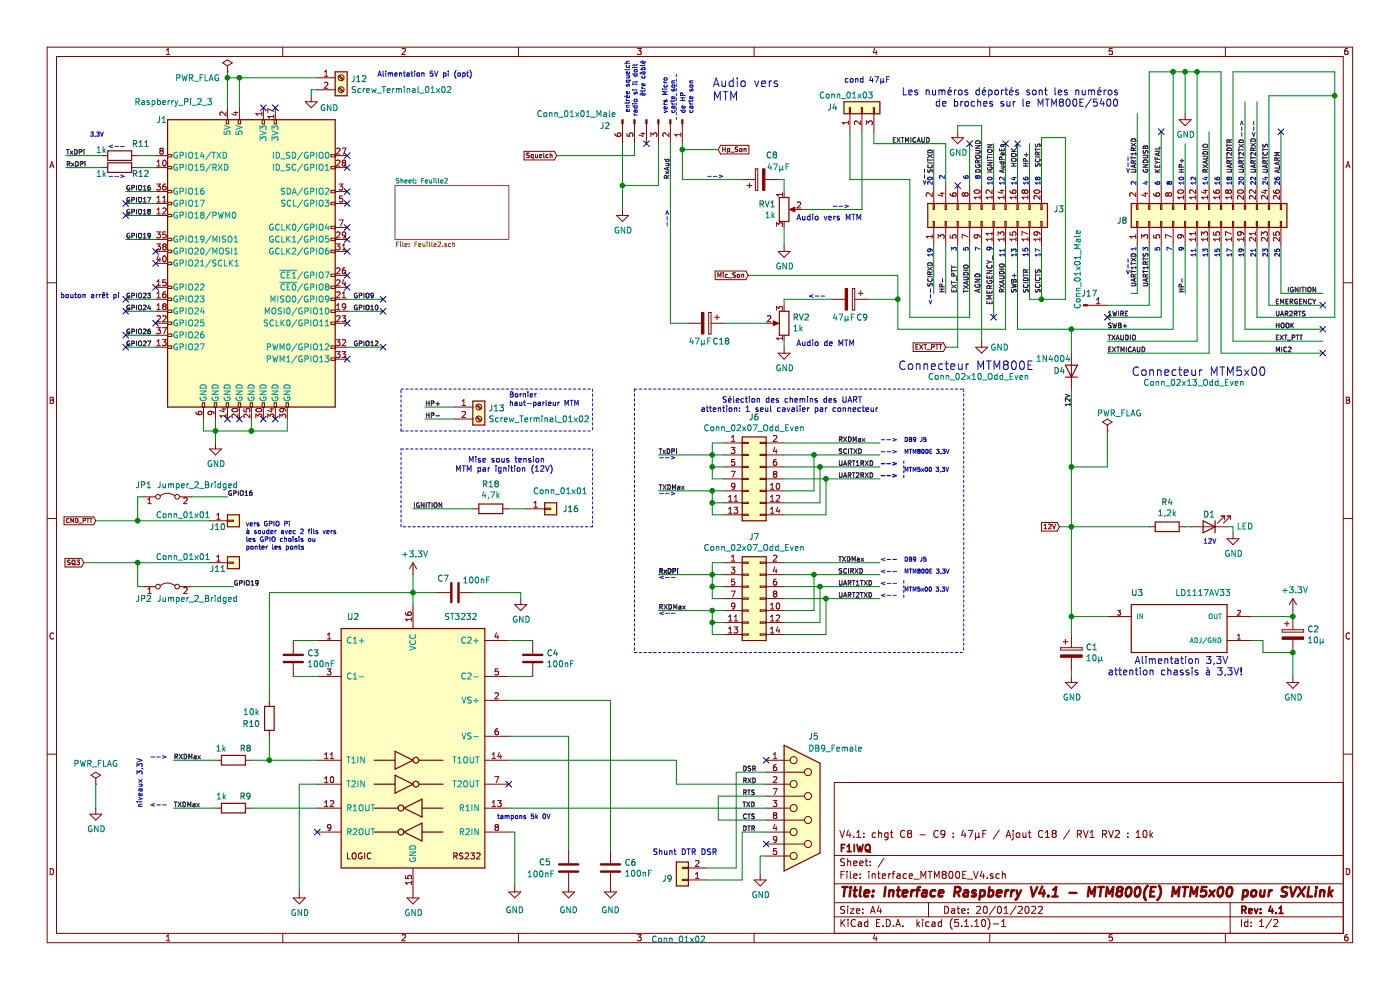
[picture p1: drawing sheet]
EESchema Schematic File Version 4
EELAYER 30 0
EELAYER END
$Descr A4 11693 8268
encoding utf-8
Sheet 1 2
Title "Interface Raspberry V4.1 - MTM800(E) MTM5x00 pour SVXLink"
Date "20/01/2022"
Rev "4.1"
Comp "F1IWQ"
Comment1 "V4.1: chgt C8 - C9 : 47µF / Ajout C18 / RV1 RV2 : 10k"
Comment2 ""
Comment3 ""
Comment4 ""
$EndDescr
$Comp
L power:GND #PWR0102
U 1 1
P 800 6750
F 0 "#PWR0102" H 800 6500 50  0001 C CNN
F 1 "GND" H 805 6577 50  0000 C CNN
F 2 "" H 800 6750 50  0001 C CNN
F 3 "" H 800 6750 50  0001 C CNN
	1    800  6750
	1    0    0    -1  
$EndComp
$Comp
L power:PWR_FLAG #FLG0101
U 1 1
P 800 6550
F 0 "#FLG0101" H 800 6625 50  0001 C CNN
F 1 "PWR_FLAG" H 800 6723 50  0000 C CNN
F 2 "" H 800 6550 50  0001 C CNN
F 3 "~" H 800 6550 50  0001 C CNN
	1    800  6550
	1    0    0    -1  
$EndComp
Wire Wire Line
	800  6550 800  6750
NoConn ~ 2900 3000
NoConn ~ 2900 2700
NoConn ~ 2900 2400
NoConn ~ 2900 2300
NoConn ~ 1300 2200
NoConn ~ 1300 2100
NoConn ~ 2900 1300
NoConn ~ 2900 1400
NoConn ~ 2900 1900
NoConn ~ 2900 2000
NoConn ~ 2900 2100
NoConn ~ 2200 900 
NoConn ~ 1300 2700
NoConn ~ 1300 2400
Wire Wire Line
	1300 2800 1050 2800
Wire Wire Line
	1300 2900 1050 2900
$Comp
L Connector_Generic:Conn_02x10_Odd_Even J3
U 1 1
P 8200 1850
F 0 "J3" V 8300 1250 50  0000 R CNN
F 1 "Conn_02x10_Odd_Even" V 6900 2300 50  0000 R CNN
F 2 "Connector_PinHeader_2.54mm:PinHeader_2x10_P2.54mm_Vertical" H 8200 1850 50  0001 C CNN
F 3 "~" H 8200 1850 50  0001 C CNN
	1    8200 1850
	0    -1   -1   0   
$EndComp
$Comp
L power:GND #PWR03
U 1 1
P 8200 2850
F 0 "#PWR03" H 8200 2600 50  0001 C CNN
F 1 "GND" H 8350 2800 50  0000 C CNN
F 2 "" H 8200 2850 50  0001 C CNN
F 3 "" H 8200 2850 50  0001 C CNN
	1    8200 2850
	1    0    0    -1  
$EndComp
$Comp
L Connector:Conn_01x06_Male J2
U 1 1
P 5500 1000
F 0 "J2" V 5550 600 50  0000 R CNN
F 1 "Conn_01x01_Male" V 5450 650 50  0000 R CNN
F 2 "Connector_PinHeader_2.54mm:PinHeader_1x06_P2.54mm_Vertical" H 5500 1000 50  0001 C CNN
F 3 "~" H 5500 1000 50  0001 C CNN
	1    5500 1000
	0    1    1    0   
$EndComp
Text Label 8500 2450 1    39   ~ 0
SWB+
$Comp
L Device:R R4
U 1 1
P 9750 4400
F 0 "R4" V 9543 4400 50  0000 C CNN
F 1 "1,2k" V 9634 4400 50  0000 C CNN
F 2 "Resistor_THT:R_Axial_DIN0207_L6.3mm_D2.5mm_P7.62mm_Horizontal" V 9680 4400 50  0001 C CNN
F 3 "~" H 9750 4400 50  0001 C CNN
	1    9750 4400
	0    1    1    0   
$EndComp
$Comp
L Device:LED D1
U 1 1
P 10100 4400
F 0 "D1" H 10100 4300 50  0000 C CNN
F 1 "LED" H 9800 4400 50  0000 C CNN
F 2 "LED_THT:LED_D3.0mm" H 10100 4400 50  0001 C CNN
F 3 "~" H 10100 4400 50  0001 C CNN
	1    10100 4400
	-1   0    0    1   
$EndComp
$Comp
L power:GND #PWR04
U 1 1
P 10300 4450
F 0 "#PWR04" H 10300 4200 50  0001 C CNN
F 1 "GND" H 10305 4277 50  0000 C CNN
F 2 "" H 10300 4450 50  0001 C CNN
F 3 "" H 10300 4450 50  0001 C CNN
	1    10300 4450
	1    0    0    -1  
$EndComp
Wire Wire Line
	10250 4400 10300 4400
Wire Wire Line
	10300 4400 10300 4450
Wire Wire Line
	9900 4400 9950 4400
$Comp
L power:PWR_FLAG #FLG0103
U 1 1
P 9250 3600
F 0 "#FLG0103" H 9250 3675 50  0001 C CNN
F 1 "PWR_FLAG" H 9350 3750 50  0000 C CNN
F 2 "" H 9250 3600 50  0001 C CNN
F 3 "~" H 9250 3600 50  0001 C CNN
	1    9250 3600
	1    0    0    -1  
$EndComp
$Comp
L power:GND #PWR05
U 1 1
P 5200 1750
F 0 "#PWR05" H 5200 1500 50  0001 C CNN
F 1 "GND" H 5205 1577 50  0000 C CNN
F 2 "" H 5200 1750 50  0001 C CNN
F 3 "" H 5200 1750 50  0001 C CNN
	1    5200 1750
	1    0    0    -1  
$EndComp
$Comp
L Device:R_POT RV1
U 1 1
P 6550 1750
F 0 "RV1" H 6481 1796 50  0000 R CNN
F 1 "1k" H 6481 1705 50  0000 R CNN
F 2 "Potentiometer_THT:Potentiometer_Bourns_3296W_Vertical" H 6550 1750 50  0001 C CNN
F 3 "~" H 6550 1750 50  0001 C CNN
	1    6550 1750
	1    0    0    -1  
$EndComp
$Comp
L power:GND #PWR06
U 1 1
P 6550 2050
F 0 "#PWR06" H 6550 1800 50  0001 C CNN
F 1 "GND" H 6555 1877 50  0000 C CNN
F 2 "" H 6550 2050 50  0001 C CNN
F 3 "" H 6550 2050 50  0001 C CNN
	1    6550 2050
	1    0    0    -1  
$EndComp
Wire Wire Line
	8400 2750 7500 2750
Text Label 8400 2450 1    39   ~ 0
RXAUDIO
Wire Wire Line
	6550 2550 6550 2500
Wire Wire Line
	6550 2850 6550 2900
$Comp
L power:GND #PWR07
U 1 1
P 6550 2900
F 0 "#PWR07" H 6550 2650 50  0001 C CNN
F 1 "GND" H 6555 2727 50  0000 C CNN
F 2 "" H 6550 2900 50  0001 C CNN
F 3 "" H 6550 2900 50  0001 C CNN
	1    6550 2900
	1    0    0    -1  
$EndComp
Text Label 7450 1200 0    39   ~ 0
EXTMICAUD
Text Label 8100 2450 1    39   ~ 0
TXAUDIO
Text Notes 7500 3100 0    71   ~ 0
Connecteur MTM800E
Text Notes 9350 900  2    59   ~ 0
Les numéros déportés sont les numéros\nde broches sur le MTM800E/5400
Text Label 8000 2450 1    39   ~ 0
EXT_PTT
Wire Wire Line
	5300 1300 5300 1200
Text Notes 5950 850  0    71   ~ 0
Audio vers\nMTM
Text Notes 6650 2900 0    47   ~ 0
Audio de MTM
NoConn ~ 5400 1200
NoConn ~ 8000 1550
Text Notes 8000 2100 1    39   ~ 0
3
Text Notes 8100 2100 1    39   ~ 0
5
Text Notes 8200 2100 1    39   ~ 0
7
Text Notes 8400 2150 1    39   ~ 0
11
Text Notes 8500 2150 1    39   ~ 0
13
Text Notes 7900 1500 1    39   ~ 0
2
$Comp
L Device:R R9
U 1 1
P 1950 6750
F 0 "R9" V 1850 6850 50  0000 C CNN
F 1 "1k" V 1850 6650 50  0000 C CNN
F 2 "Resistor_THT:R_Axial_DIN0204_L3.6mm_D1.6mm_P2.54mm_Vertical" V 1880 6750 50  0001 C CNN
F 3 "~" H 1950 6750 50  0001 C CNN
	1    1950 6750
	0    1    1    0   
$EndComp
$Comp
L Device:R R8
U 1 1
P 1950 6350
F 0 "R8" V 1850 6400 50  0000 L CNN
F 1 "1k" V 1850 6200 50  0000 L CNN
F 2 "Resistor_THT:R_Axial_DIN0207_L6.3mm_D2.5mm_P7.62mm_Horizontal" V 1880 6350 50  0001 C CNN
F 3 "~" H 1950 6350 50  0001 C CNN
	1    1950 6350
	0    1    1    0   
$EndComp
Wire Wire Line
	1800 6350 1450 6350
Wire Wire Line
	1800 6750 1450 6750
Text Label 7800 2400 1    39   ~ 0
SCIRXD
Wire Wire Line
	7900 1200 7900 1550
Wire Wire Line
	6550 1900 6550 2050
Text Label 7800 1450 1    39   ~ 0
SCITXD
Text Notes 7800 1550 1    39   ~ 0
20
Text Notes 7800 2150 1    39   ~ 0
19
Text Label 8700 1400 1    39   ~ 0
SCIRTS
Text Label 8700 2450 1    39   ~ 0
SCICTS
Wire Wire Line
	7600 2650 8100 2650
Text Notes 8700 2150 1    39   ~ 0
17
Text Notes 8700 1550 1    39   ~ 0
18
Text Label 1450 6350 0    39   ~ 0
RXDMax
Text Label 1450 6750 0    39   ~ 0
TXDMax
$Comp
L power:+3.3V #PWR014
U 1 1
P 3450 4800
F 0 "#PWR014" H 3450 4650 50  0001 C CNN
F 1 "+3.3V" H 3465 4973 50  0000 C CNN
F 2 "" H 3450 4800 50  0001 C CNN
F 3 "" H 3450 4800 50  0001 C CNN
	1    3450 4800
	1    0    0    -1  
$EndComp
$Comp
L power:GND #PWR015
U 1 1
P 3450 7450
F 0 "#PWR015" H 3450 7200 50  0001 C CNN
F 1 "GND" H 3455 7277 50  0000 C CNN
F 2 "" H 3450 7450 50  0001 C CNN
F 3 "" H 3450 7450 50  0001 C CNN
	1    3450 7450
	1    0    0    -1  
$EndComp
$Comp
L Device:C C3
U 1 1
P 2450 5500
F 0 "C3" H 2565 5546 50  0000 L CNN
F 1 "100nF" H 2565 5455 50  0000 L CNN
F 2 "Capacitor_SMD:C_0805_2012Metric" H 2488 5350 50  0001 C CNN
F 3 "~" H 2450 5500 50  0001 C CNN
	1    2450 5500
	1    0    0    -1  
$EndComp
Wire Wire Line
	2650 5350 2450 5350
Wire Wire Line
	2450 5650 2650 5650
$Comp
L Device:C C4
U 1 1
P 4450 5500
F 0 "C4" H 4565 5546 50  0000 L CNN
F 1 "100nF" H 4565 5455 50  0000 L CNN
F 2 "Capacitor_SMD:C_0805_2012Metric" H 4488 5350 50  0001 C CNN
F 3 "~" H 4450 5500 50  0001 C CNN
	1    4450 5500
	1    0    0    -1  
$EndComp
Wire Wire Line
	4250 5350 4450 5350
Wire Wire Line
	4450 5650 4250 5650
$Comp
L Device:C C6
U 1 1
P 5100 7250
F 0 "C6" H 5215 7296 50  0000 L CNN
F 1 "100nF" H 5215 7205 50  0000 L CNN
F 2 "Capacitor_SMD:C_0805_2012Metric" H 5138 7100 50  0001 C CNN
F 3 "~" H 5100 7250 50  0001 C CNN
	1    5100 7250
	1    0    0    -1  
$EndComp
$Comp
L power:GND #PWR017
U 1 1
P 5100 7400
F 0 "#PWR017" H 5100 7150 50  0001 C CNN
F 1 "GND" H 5100 7200 50  0000 C CNN
F 2 "" H 5100 7400 50  0001 C CNN
F 3 "" H 5100 7400 50  0001 C CNN
	1    5100 7400
	1    0    0    -1  
$EndComp
$Comp
L Device:C C5
U 1 1
P 4750 7250
F 0 "C5" H 4500 7300 50  0000 L CNN
F 1 "100nF" H 4400 7200 50  0000 L CNN
F 2 "Capacitor_SMD:C_0805_2012Metric" H 4788 7100 50  0001 C CNN
F 3 "~" H 4750 7250 50  0001 C CNN
	1    4750 7250
	1    0    0    -1  
$EndComp
Wire Wire Line
	5100 7100 5100 5850
Wire Wire Line
	4750 7100 4750 6150
$Comp
L power:GND #PWR016
U 1 1
P 4750 7400
F 0 "#PWR016" H 4750 7150 50  0001 C CNN
F 1 "GND" H 4750 7200 50  0000 C CNN
F 2 "" H 4750 7400 50  0001 C CNN
F 3 "" H 4750 7400 50  0001 C CNN
	1    4750 7400
	1    0    0    -1  
$EndComp
$Comp
L power:GND #PWR018
U 1 1
P 6350 7300
F 0 "#PWR018" H 6350 7050 50  0001 C CNN
F 1 "GND" H 6355 7127 50  0000 C CNN
F 2 "" H 6350 7300 50  0001 C CNN
F 3 "" H 6350 7300 50  0001 C CNN
	1    6350 7300
	1    0    0    -1  
$EndComp
Text Label 6200 6850 0    39   ~ 0
CTS
Text Label 6200 6650 0    39   ~ 0
RTS
Text Notes 1200 6750 1    43   ~ 0
niveaux 3,3V
Text Label 6200 6550 0    39   ~ 0
RXD
Text Label 6200 6750 0    39   ~ 0
TXD
NoConn ~ 6400 6350
$Comp
L interface_MTM800E_V2-rescue:LD1117AV33-Regulator_Linear-interface_MTM800E-rescue U3
U 1 1
P 9850 5250
F 0 "U3" H 9500 5550 50  0000 C CNN
F 1 "LD1117AV33" H 10050 5550 50  0000 C CNN
F 2 "Package_TO_SOT_THT:TO255P1020X450X1968-3" H 9850 5250 50  0001 L BNN
F 3 "19.68mm" H 9850 5250 50  0001 L BNN
F 4 "26" H 9850 5250 50  0001 L BNN "Champ4"
F 5 "IPC-7351B" H 9850 5250 50  0001 L BNN "Champ5"
F 6 "ST Microelectronics" H 9850 5250 50  0001 L BNN "Champ6"
	1    9850 5250
	1    0    0    -1  
$EndComp
Wire Wire Line
	10450 5350 10550 5350
$Comp
L power:GND #PWR012
U 1 1
P 10800 5650
F 0 "#PWR012" H 10800 5400 50  0001 C CNN
F 1 "GND" H 10805 5477 50  0000 C CNN
F 2 "" H 10800 5650 50  0001 C CNN
F 3 "" H 10800 5650 50  0001 C CNN
	1    10800 5650
	1    0    0    -1  
$EndComp
$Comp
L power:+3.3V #PWR011
U 1 1
P 10800 5100
F 0 "#PWR011" H 10800 4950 50  0001 C CNN
F 1 "+3.3V" H 10815 5273 50  0000 C CNN
F 2 "" H 10800 5100 50  0001 C CNN
F 3 "" H 10800 5100 50  0001 C CNN
	1    10800 5100
	1    0    0    -1  
$EndComp
$Comp
L Device:CP C1
U 1 1
P 8950 5450
F 0 "C1" H 9068 5496 50  0000 L CNN
F 1 "10µ" H 9068 5405 50  0000 L CNN
F 2 "Capacitor_THT:CP_Radial_D5.0mm_P2.50mm" H 8988 5300 50  0001 C CNN
F 3 "~" H 8950 5450 50  0001 C CNN
	1    8950 5450
	1    0    0    -1  
$EndComp
$Comp
L Device:CP C2
U 1 1
P 10800 5300
F 0 "C2" H 10918 5346 50  0000 L CNN
F 1 "10µ" H 10918 5255 50  0000 L CNN
F 2 "Capacitor_THT:CP_Radial_D5.0mm_P2.50mm" H 10838 5150 50  0001 C CNN
F 3 "~" H 10800 5300 50  0001 C CNN
	1    10800 5300
	1    0    0    -1  
$EndComp
Wire Wire Line
	10800 5100 10800 5150
Connection ~ 10800 5150
Wire Wire Line
	10550 5450 10550 5350
Wire Wire Line
	10550 5450 10800 5450
Connection ~ 10800 5450
$Comp
L power:GND #PWR010
U 1 1
P 8950 5650
F 0 "#PWR010" H 8950 5400 50  0001 C CNN
F 1 "GND" H 8955 5477 50  0000 C CNN
F 2 "" H 8950 5650 50  0001 C CNN
F 3 "" H 8950 5650 50  0001 C CNN
	1    8950 5650
	1    0    0    -1  
$EndComp
Wire Wire Line
	8950 5650 8950 5600
NoConn ~ 2300 900 
Wire Wire Line
	10450 5150 10800 5150
Text Notes 9250 5650 0    59   ~ 0
     Alimentation 3,3V\nattention chassis à 3,3V!
Wire Wire Line
	8100 2050 8100 2650
Text Notes 8100 1500 1    39   ~ 0
6
Text Notes 9450 3150 0    71   ~ 0
Connecteur MTM5x00
Text Label 9500 2400 1    39   ~ 0
UART1TXD
Text Label 9600 2400 1    39   ~ 0
UART1RTS
Text Notes 9500 2100 1    39   ~ 0
1
Text Notes 9600 2100 1    39   ~ 0
3
Text Notes 9500 1550 1    39   ~ 0
2
Text Notes 9600 1550 1    39   ~ 0
4
Wire Wire Line
	9500 2050 9500 2450
Wire Wire Line
	9250 2550 9600 2550
Wire Wire Line
	9600 2050 9600 2550
Wire Wire Line
	9700 2050 9700 2650
Text Label 9250 2650 0    39   ~ 0
1WIRE
Wire Wire Line
	9250 2650 9700 2650
Text Notes 9700 2100 1    39   ~ 0
5
Text Notes 9700 1550 1    39   ~ 0
6
Text Label 9250 2750 0    39   ~ 0
SWB+
Text Notes 9800 2100 1    39   ~ 0
7
$Comp
L power:GND #PWR0106
U 1 1
P 9900 950
F 0 "#PWR0106" H 9900 700 50  0001 C CNN
F 1 "GND" H 9905 777 50  0000 C CNN
F 2 "" H 9900 950 50  0001 C CNN
F 3 "" H 9900 950 50  0001 C CNN
	1    9900 950 
	1    0    0    -1  
$EndComp
Text Notes 9800 1550 1    39   ~ 0
8
Wire Wire Line
	10000 2050 10000 2850
Wire Wire Line
	10000 2850 9250 2850
Text Label 9250 2850 0    39   ~ 0
TXAUDIO
Text Notes 10000 2150 1    39   ~ 0
11
Text Notes 10000 1550 1    39   ~ 0
12
Wire Wire Line
	10100 2050 10100 2950
Wire Wire Line
	10100 2950 9250 2950
Text Label 9250 2950 0    39   ~ 0
EXTMICAUD
NoConn ~ 9250 2650
Text Notes 10100 2150 1    39   ~ 0
13
Text Label 10100 1450 1    39   ~ 0
RXAUDIO
Text Notes 10100 1550 1    39   ~ 0
14
Wire Wire Line
	10200 2050 10200 2950
Text Label 10650 2950 0    39   ~ 0
MIC2
NoConn ~ 11050 2950
Text Notes 10200 2150 1    39   ~ 0
15
Text Notes 10200 1550 1    39   ~ 0
16
Text Label 10650 2850 0    39   ~ 0
EXT_PTT
Text Notes 10300 2150 1    39   ~ 0
17
Text Notes 10300 1550 1    39   ~ 0
18
Text Label 10300 1450 1    39   ~ 0
UART2DTR
Wire Wire Line
	10400 2050 10400 2750
Text Label 10650 2750 0    39   ~ 0
HOOK
NoConn ~ 11050 2750
Text Notes 10400 2150 1    39   ~ 0
19
Text Label 10400 1450 1    39   ~ 0
UART2TXD
Text Notes 10400 1550 1    39   ~ 0
20
Wire Wire Line
	10500 2050 10500 2650
Text Label 10650 2650 0    39   ~ 0
UAR2RTS
Text Notes 10500 2150 1    39   ~ 0
21
Text Notes 10500 1550 1    39   ~ 0
22
Text Label 10500 1450 1    39   ~ 0
UART2RXD
Wire Wire Line
	10600 2050 10600 2550
Text Label 10650 2550 0    39   ~ 0
EMERGENCY
NoConn ~ 11050 2550
Text Notes 10600 2150 1    39   ~ 0
23
Text Label 10600 1450 1    39   ~ 0
UARTCTS
Text Notes 10600 1550 1    39   ~ 0
24
Wire Wire Line
	10700 2050 10700 2450
Text Label 10750 2450 0    39   ~ 0
IGNITION
Text Notes 10700 2150 1    39   ~ 0
25
NoConn ~ 10700 1100
Text Label 10700 1450 1    39   ~ 0
ALARM
Text Notes 10700 1550 1    39   ~ 0
26
Wire Wire Line
	10700 2450 11050 2450
Wire Wire Line
	10600 2550 11050 2550
Wire Wire Line
	10400 2750 11050 2750
Wire Wire Line
	10300 2850 11050 2850
Wire Wire Line
	10200 2950 11050 2950
Text Label 5600 1500 1    39   ~ 0
RxAud
Text Notes 9900 1550 1    39   ~ 0
10
Text Notes 9900 2100 1    39   ~ 0
9
Wire Wire Line
	5200 1550 5500 1550
Connection ~ 5200 1550
Text Label 6200 6950 0    39   ~ 0
DTR
Text Label 6200 6450 0    39   ~ 0
DSR
Text Notes 5450 7150 0    47   ~ 0
Shunt DTR DSR
Wire Wire Line
	1300 1800 1050 1800
Text Label 1050 1800 0    39   ~ 0
GPIO18
Wire Wire Line
	2900 2900 3200 2900
Text Label 2950 2900 0    39   ~ 0
GPIO12
Wire Wire Line
	1050 2500 1300 2500
Text Label 1050 2500 0    39   ~ 0
GPIO23
Wire Wire Line
	2900 2500 3200 2500
Text Label 2950 2500 0    39   ~ 0
GPIO9
Wire Wire Line
	1300 1700 1050 1700
Wire Wire Line
	1300 2600 1050 2600
Wire Wire Line
	2900 2600 3200 2600
Text Label 1050 1700 0    39   ~ 0
GPIO17
Text Label 1050 2600 0    39   ~ 0
GPIO24
Text Label 2950 2600 0    39   ~ 0
GPIO10
NoConn ~ 3200 2900
NoConn ~ 3200 2600
NoConn ~ 3200 2500
NoConn ~ 1050 2600
NoConn ~ 1050 2500
NoConn ~ 1050 1800
NoConn ~ 1050 1700
$Comp
L Connector_Generic:Conn_01x01 J10
U 1 1
P 1950 4350
F 0 "J10" H 1750 4300 50  0000 L CNN
F 1 "Conn_01x01" H 1300 4400 50  0000 L CNN
F 2 "TestPoint:TestPoint_Loop_D2.50mm_Drill1.0mm" H 1950 4350 50  0001 C CNN
F 3 "~" H 1950 4350 50  0001 C CNN
	1    1950 4350
	1    0    0    -1  
$EndComp
$Comp
L Connector_Generic:Conn_01x01 J11
U 1 1
P 1950 4700
F 0 "J11" H 1750 4650 50  0000 L CNN
F 1 "Conn_01x01" H 1300 4750 50  0000 L CNN
F 2 "TestPoint:TestPoint_Loop_D2.50mm_Drill1.0mm" H 1950 4700 50  0001 C CNN
F 3 "~" H 1950 4700 50  0001 C CNN
	1    1950 4700
	1    0    0    -1  
$EndComp
NoConn ~ 1050 2800
NoConn ~ 1050 2900
Text Label 1050 2800 0    39   ~ 0
GPIO26
Text Label 1050 2900 0    39   ~ 0
GPIO27
Text Notes 2050 4600 0    39   ~ 0
vers GPIO Pi\nà souder avec 2 fils vers\nles GPIO choisis ou\nponter les ponts 
$Comp
L Device:C C7
U 1 1
P 3800 4950
F 0 "C7" V 3915 4996 50  0000 L CNN
F 1 "100nF" V 3900 4650 50  0000 L CNN
F 2 "Capacitor_SMD:C_0805_2012Metric" H 3838 4800 50  0001 C CNN
F 3 "~" H 3800 4950 50  0001 C CNN
	1    3800 4950
	0    -1   -1   0   
$EndComp
$Comp
L power:GND #PWR013
U 1 1
P 4350 5000
F 0 "#PWR013" H 4350 4750 50  0001 C CNN
F 1 "GND" H 4355 4827 50  0000 C CNN
F 2 "" H 4350 5000 50  0001 C CNN
F 3 "" H 4350 5000 50  0001 C CNN
	1    4350 5000
	1    0    0    -1  
$EndComp
Wire Wire Line
	3650 4950 3450 4950
Wire Wire Line
	3450 4800 3450 4950
Connection ~ 3450 4950
Wire Wire Line
	3450 4950 3450 5050
Wire Wire Line
	3950 4950 4350 4950
Wire Wire Line
	4350 4950 4350 5000
$Comp
L power:GND #PWR0101
U 1 1
P 1800 3700
F 0 "#PWR0101" H 1800 3450 50  0001 C CNN
F 1 "GND" H 1805 3527 50  0000 C CNN
F 2 "" H 1800 3700 50  0001 C CNN
F 3 "" H 1800 3700 50  0001 C CNN
	1    1800 3700
	1    0    0    -1  
$EndComp
$Comp
L Connector:Raspberry_Pi_2_3 J1
U 1 1
P 2100 2200
F 0 "J1" H 1350 3400 50  0000 C CNN
F 1 "Raspberry_Pi_2_3" H 1450 3550 50  0000 C CNN
F 2 "Raspberry-Pi-3-library-for-kicad-master:raspberrypi2" H 2100 2200 50  0001 C CNN
F 3 "https://www.raspberrypi.org/documentation/hardware/raspberrypi/schematics/rpi_SCH_3bplus_1p0_reduced.pdf" H 2100 2200 50  0001 C CNN
	1    2100 2200
	1    0    0    -1  
$EndComp
Wire Wire Line
	1800 3500 1800 3600
Wire Wire Line
	1800 3600 2100 3600
Wire Wire Line
	2400 3600 2400 3500
Connection ~ 1800 3600
Wire Wire Line
	1800 3600 1800 3700
Wire Wire Line
	2100 3500 2100 3600
Connection ~ 2100 3600
Wire Wire Line
	2100 3600 2400 3600
NoConn ~ 1900 3500
NoConn ~ 2000 3500
NoConn ~ 2200 3500
NoConn ~ 2300 3500
$Comp
L Jumper:Jumper_2_Bridged JP1
U 1 1
P 1400 4150
F 0 "JP1" H 1200 4250 50  0000 C CNN
F 1 "Jumper_2_Bridged" H 1650 4250 50  0000 C CNN
F 2 "Jumper:SolderJumper-2_P1.3mm_Open_TrianglePad1.0x1.5mm" H 1400 4150 50  0001 C CNN
F 3 "~" H 1400 4150 50  0001 C CNN
	1    1400 4150
	1    0    0    -1  
$EndComp
Wire Wire Line
	700  4700 1150 4700
Wire Wire Line
	1300 1600 1050 1600
Wire Wire Line
	1300 2000 1050 2000
Text Label 1050 1600 0    39   ~ 0
GPIO16
Text Label 1050 2000 0    39   ~ 0
GPIO19
Wire Wire Line
	1600 4150 1900 4150
Text Label 1900 4150 0    39   ~ 0
GPIO16
$Comp
L Jumper:Jumper_2_Bridged JP2
U 1 1
P 1400 4900
F 0 "JP2" H 1200 4800 50  0000 C CNN
F 1 "Jumper_2_Bridged" H 1650 4800 50  0000 C CNN
F 2 "Jumper:SolderJumper-2_P1.3mm_Open_TrianglePad1.0x1.5mm" H 1400 4900 50  0001 C CNN
F 3 "~" H 1400 4900 50  0001 C CNN
	1    1400 4900
	1    0    0    -1  
$EndComp
Wire Wire Line
	1200 4900 1150 4900
Wire Wire Line
	1150 4900 1150 4700
Connection ~ 1150 4700
Wire Wire Line
	1200 4150 1150 4150
Wire Wire Line
	1150 4150 1150 4350
Wire Wire Line
	1600 4900 1950 4900
Text Label 1950 4900 0    39   ~ 0
GPIO19
Wire Wire Line
	1150 4350 1750 4350
Wire Wire Line
	1150 4700 1750 4700
$Comp
L Connector:Screw_Terminal_01x02 J12
U 1 1
P 2850 650
F 0 "J12" H 2930 642 50  0000 L CNN
F 1 "Screw_Terminal_01x02" H 2930 551 50  0000 L CNN
F 2 "TerminalBlock:TerminalBlock_bornier-2_P5.08mm" H 2850 650 50  0001 C CNN
F 3 "~" H 2850 650 50  0001 C CNN
	1    2850 650 
	1    0    0    -1  
$EndComp
Wire Wire Line
	2650 650  2000 650 
Wire Wire Line
	2000 650  2000 900 
Wire Wire Line
	1900 900  1900 650 
Wire Wire Line
	1900 650  2000 650 
Connection ~ 2000 650 
$Comp
L power:GND #PWR0107
U 1 1
P 2600 800
F 0 "#PWR0107" H 2600 550 50  0001 C CNN
F 1 "GND" H 2750 700 50  0000 C CNN
F 2 "" H 2600 800 50  0001 C CNN
F 3 "" H 2600 800 50  0001 C CNN
	1    2600 800 
	1    0    0    -1  
$EndComp
Wire Wire Line
	2600 800  2600 750 
Wire Wire Line
	2600 750  2650 750 
$Comp
L power:PWR_FLAG #FLG0102
U 1 1
P 1900 600
F 0 "#FLG0102" H 1900 675 50  0001 C CNN
F 1 "PWR_FLAG" H 1650 550 50  0000 C CNN
F 2 "" H 1900 600 50  0001 C CNN
F 3 "~" H 1900 600 50  0001 C CNN
	1    1900 600 
	1    0    0    -1  
$EndComp
Wire Wire Line
	1900 650  1900 600 
Connection ~ 1900 650 
Text Notes 3150 650  0    43   ~ 0
Alimentation 5V pi (opt)
Text Notes 5650 950  1    39   ~ 0
vers Micro\ncarte son
Text Notes 5800 950  1    39   ~ 0
de HP\ncarte son
Wire Notes Line
	5650 1000 5650 600 
$Comp
L Device:CP C8
U 1 1
P 6350 1500
F 0 "C8" V 6550 1350 50  0000 L CNN
F 1 "47µF" V 6450 1250 50  0000 L CNN
F 2 "Capacitor_THT:CP_Radial_D4.0mm_P2.00mm" H 6388 1350 50  0001 C CNN
F 3 "~" H 6350 1500 50  0001 C CNN
	1    6350 1500
	0    -1   -1   0   
$EndComp
$Comp
L Device:CP C9
U 1 1
P 7100 2500
F 0 "C9" V 7250 2550 50  0000 L CNN
F 1 "47µF" V 7250 2350 50  0000 L CNN
F 2 "Capacitor_THT:CP_Radial_D4.0mm_P2.00mm" H 7138 2350 50  0001 C CNN
F 3 "~" H 7100 2500 50  0001 C CNN
	1    7100 2500
	0    1    1    0   
$EndComp
Wire Wire Line
	6950 2500 6550 2500
Text Notes 10050 4550 0    39   ~ 0
12V
$Comp
L Connector_Generic:Conn_02x13_Odd_Even J8
U 1 1
P 10100 1850
F 0 "J8" V 10104 2530 50  0000 L CNN
F 1 "Conn_02x13_Odd_Even" V 8750 1550 50  0000 L CNN
F 2 "Connector_PinHeader_2.54mm:PinHeader_2x13_P2.54mm_Vertical" H 10100 1850 50  0001 C CNN
F 3 "~" H 10100 1850 50  0001 C CNN
	1    10100 1850
	0    -1   -1   0   
$EndComp
Wire Wire Line
	5500 1200 5500 1550
Wire Wire Line
	5200 1200 5200 1550
Text Label 7900 2450 1    39   ~ 0
HP-
Wire Wire Line
	8600 1550 8600 1200
Text Label 8600 1400 1    39   ~ 0
HP+
Text Notes 8600 1550 1    39   ~ 0
16
Wire Wire Line
	9900 2050 9900 2450
Text Label 9900 2450 1    39   ~ 0
HP-
Text Label 9900 1450 1    39   ~ 0
HP+
$Comp
L Connector:Screw_Terminal_01x02 J13
U 1 1
P 4000 3400
F 0 "J13" H 4080 3392 50  0000 L CNN
F 1 "Screw_Terminal_01x02" H 4080 3301 50  0000 L CNN
F 2 "TerminalBlock:TerminalBlock_bornier-2_P5.08mm" H 4000 3400 50  0001 C CNN
F 3 "~" H 4000 3400 50  0001 C CNN
	1    4000 3400
	1    0    0    -1  
$EndComp
Wire Wire Line
	3800 3500 3550 3500
Wire Wire Line
	3800 3400 3550 3400
Text Label 3550 3400 0    39   ~ 0
HP+
Text Label 3550 3500 0    39   ~ 0
HP-
Wire Wire Line
	7600 1500 7600 2650
Text Label 8200 2450 1    43   ~ 0
AGND
Wire Wire Line
	8300 2050 8300 2650
NoConn ~ 8300 2650
Text Notes 8300 2100 1    43   ~ 0
9
Text Label 8300 2550 1    43   ~ 0
EMERGENCY_
Wire Wire Line
	8600 2050 8600 2500
Text Notes 8600 2150 1    43   ~ 0
15
Text Label 8600 2450 1    39   ~ 0
SCIDTR
Wire Wire Line
	8300 1550 8300 1200
Wire Wire Line
	8400 1200 8400 1550
Wire Wire Line
	8500 1550 8500 1200
NoConn ~ 8500 1200
NoConn ~ 8400 1200
Text Notes 8200 1500 1    39   ~ 0
8
Text Notes 8300 1550 1    39   ~ 0
10
Text Notes 8400 1550 1    39   ~ 0
12
Text Notes 8500 1550 1    39   ~ 0
14
Text Label 8200 1450 1    39   ~ 0
DGROUND
Text Label 8300 1450 1    39   ~ 0
IGNITION
Text Label 8400 1450 1    39   ~ 0
AudPaEn
Text Label 8500 1400 1    39   ~ 0
HOOK_
Wire Wire Line
	5600 1200 5600 2700
Wire Wire Line
	7250 2500 7500 2500
$Sheet
S 3300 1550 950  450 
U 5F6D3208
F0 "Feuille2" 39
F1 "Feuille2.sch" 39
$EndSheet
Text GLabel 6000 1250 2    39   Input ~ 0
Hp_Son
Text GLabel 6250 2300 0    39   Input ~ 0
Mic_Son
Text GLabel 8850 4400 0    39   Input ~ 0
12V
NoConn ~ 6400 7050
Wire Wire Line
	9250 5150 8950 5150
Text Notes 4250 3400 0    43   ~ 0
Bornier \nhaut-parleur MTM
Wire Notes Line
	4950 3250 4950 3600
Wire Notes Line
	3350 3600 3350 3250
$Comp
L Connector:DB9_Female J5
U 1 1
P 6700 6750
F 0 "J5" H 6750 7350 50  0000 L CNN
F 1 "DB9_Female" H 6750 7250 50  0000 L CNN
F 2 "Connector_Dsub:DSUB-9_Female_Horizontal_P2.77x2.84mm_EdgePinOffset9.90mm_Housed_MountingHolesOffset11.32mm" H 6700 6750 50  0001 C CNN
F 3 " ~" H 6700 6750 50  0001 C CNN
	1    6700 6750
	1    0    0    -1  
$EndComp
Wire Wire Line
	6400 7150 6350 7150
Wire Wire Line
	6350 7150 6350 7300
Wire Wire Line
	6000 6850 6400 6850
$Comp
L Connector_Generic:Conn_01x02 J9
U 1 1
P 5700 7350
F 0 "J9" H 5780 7342 50  0000 L CNN
F 1 "Conn_01x02" H 5500 7850 50  0000 L CNN
F 2 "Connector_PinHeader_2.54mm:PinHeader_1x02_P2.54mm_Vertical" H 5700 7350 50  0001 C CNN
F 3 "~" H 5700 7350 50  0001 C CNN
	1    5700 7350
	-1   0    0    1   
$EndComp
Wire Wire Line
	4250 6750 6400 6750
Wire Wire Line
	5650 6550 5650 6350
Wire Wire Line
	5650 6550 6400 6550
Wire Wire Line
	4250 6350 5650 6350
Wire Wire Line
	5900 7350 6200 7350
Wire Wire Line
	6200 7350 6200 6950
Wire Wire Line
	6200 6950 6400 6950
Wire Wire Line
	6150 6450 6150 7250
Wire Wire Line
	6150 7250 5900 7250
Wire Wire Line
	6150 6450 6400 6450
NoConn ~ 2900 1700
NoConn ~ 2900 1600
Wire Wire Line
	1300 1400 1150 1400
Text Label 550  1300 0    39   ~ 0
TxDPi
Text Label 550  1400 0    39   ~ 0
RxDPi
Wire Wire Line
	10300 600  11150 600 
Wire Wire Line
	10500 2650 11150 2650
$Comp
L Connector_Generic:Conn_01x03 J4
U 1 1
P 7200 900
F 0 "J4" V 7200 1100 50  0000 L CNN
F 1 "Conn_01x03" V 7300 800 50  0000 L CNN
F 2 "Connector_PinHeader_2.54mm:PinHeader_1x03_P2.54mm_Vertical" H 7200 900 50  0001 C CNN
F 3 "~" H 7200 900 50  0001 C CNN
	1    7200 900 
	0    -1   -1   0   
$EndComp
Wire Wire Line
	7300 1200 7300 1100
Wire Wire Line
	7300 1200 7900 1200
Wire Wire Line
	7100 1100 7100 1500
Wire Wire Line
	7100 1500 7600 1500
NoConn ~ 8100 1200
Wire Wire Line
	8100 1550 8100 1200
NoConn ~ 9700 1100
Wire Wire Line
	6000 6650 6000 6850
Wire Wire Line
	6000 6650 6400 6650
Wire Wire Line
	11150 600  11150 800 
Wire Wire Line
	10600 800  11150 800 
Connection ~ 11150 800 
Wire Wire Line
	11150 800  11150 2650
Wire Wire Line
	8900 1150 8700 1150
Wire Wire Line
	8700 1150 8700 1550
NoConn ~ 4250 6550
Text Notes 7750 1400 3    39   ~ 0
<--
Text Notes 7800 2400 3    39   ~ 0
<--
Text Notes 6750 2500 0    39   ~ 0
<--
Text Notes 1250 6750 0    39   ~ 0
<--
Text Notes 1400 6350 2    39   ~ 0
-->
Text Notes 1050 1500 2    39   ~ 0
-->
Text Notes 900  1250 0    39   ~ 0
<--
Wire Wire Line
	9250 3600 9250 3900
Text Notes 10500 1000 3    39   ~ 0
<--
Text Notes 10400 1000 3    39   ~ 0
-->
Text Notes 9450 2150 3    39   ~ 0
<--
Wire Wire Line
	7800 1250 7800 1550
Text Notes 9450 1300 3    39   ~ 0
<--
$Comp
L Interface_UART:MAX3232 U2
U 1 1
P 3450 6250
F 0 "U2" H 2950 7350 50  0000 C CNN
F 1 "ST3232" H 3850 7350 50  0000 C CNN
F 2 "Package_SO:SOIC-16_3.9x9.9mm_P1.27mm" H 3500 5200 50  0001 L CNN
F 3 "https://datasheets.maximintegrated.com/en/ds/MAX3222-MAX3241.pdf" H 3450 6350 50  0001 C CNN
	1    3450 6250
	1    0    0    -1  
$EndComp
$Comp
L power:GND #PWR0111
U 1 1
P 2500 7450
F 0 "#PWR0111" H 2500 7200 50  0001 C CNN
F 1 "GND" H 2505 7277 50  0000 C CNN
F 2 "" H 2500 7450 50  0001 C CNN
F 3 "" H 2500 7450 50  0001 C CNN
	1    2500 7450
	1    0    0    -1  
$EndComp
Text Label 9500 1450 1    39   ~ 0
UART1RXD
Text Label 9600 1450 1    39   ~ 0
GNDUSB
NoConn ~ 2650 6950
Wire Wire Line
	4250 5850 5100 5850
Wire Wire Line
	4250 6150 4750 6150
$Comp
L power:GND #PWR0112
U 1 1
P 4300 7400
F 0 "#PWR0112" H 4300 7150 50  0001 C CNN
F 1 "GND" H 4300 7200 50  0000 C CNN
F 2 "" H 4300 7400 50  0001 C CNN
F 3 "" H 4300 7400 50  0001 C CNN
	1    4300 7400
	1    0    0    -1  
$EndComp
Wire Wire Line
	4250 6950 4300 6950
Wire Wire Line
	5200 1550 5200 1750
Wire Wire Line
	8600 2500 8700 2500
Wire Wire Line
	8900 1150 8900 2500
Wire Wire Line
	8700 2050 8700 2500
Connection ~ 8700 2500
Wire Wire Line
	8700 2500 8900 2500
Text Label 8950 3400 1    39   ~ 0
12V
Wire Wire Line
	8950 2750 8950 2950
Wire Wire Line
	8950 2750 9800 2750
Wire Wire Line
	8500 2750 8950 2750
Connection ~ 8950 2750
$Comp
L Diode:1N4004 D4
U 1 1
P 8950 3100
F 0 "D4" V 8950 3200 50  0000 C CNN
F 1 "1N4004" V 9050 3250 50  0000 C CNN
F 2 "Diode_THT:D_A-405_P5.08mm_Vertical_AnodeUp" H 8950 2925 50  0001 C CNN
F 3 "http://www.vishay.com/docs/88503/1n4001.pdf" H 8950 3100 50  0001 C CNN
	1    8950 3100
	0    -1   -1   0   
$EndComp
Wire Wire Line
	8200 2050 8200 2850
Wire Wire Line
	8400 2050 8400 2750
Wire Wire Line
	7500 2500 7500 2750
Wire Wire Line
	8500 2050 8500 2750
Text Notes 4150 6850 0    39   ~ 0
tampons 5k 0V
Wire Wire Line
	4300 6950 4300 7400
Wire Wire Line
	2100 6750 2650 6750
Wire Wire Line
	2500 7450 2500 6550
Wire Wire Line
	2500 6550 2650 6550
$Comp
L Device:R R11
U 1 1
P 1000 1300
F 0 "R11" V 900 1400 50  0000 L CNN
F 1 "1k" V 950 1100 50  0000 L CNN
F 2 "Resistor_THT:R_Axial_DIN0204_L3.6mm_D1.6mm_P2.54mm_Vertical" V 930 1300 50  0001 C CNN
F 3 "~" H 1000 1300 50  0001 C CNN
	1    1000 1300
	0    1    1    0   
$EndComp
Wire Wire Line
	1300 1300 1150 1300
Wire Wire Line
	850  1300 550  1300
$Comp
L Device:R R12
U 1 1
P 1000 1400
F 0 "R12" V 1050 1500 50  0000 L CNN
F 1 "1k" V 1050 1200 50  0000 L CNN
F 2 "Resistor_THT:R_Axial_DIN0204_L3.6mm_D1.6mm_P2.54mm_Vertical" V 930 1400 50  0001 C CNN
F 3 "~" H 1000 1400 50  0001 C CNN
	1    1000 1400
	0    1    1    0   
$EndComp
Wire Wire Line
	850  1400 550  1400
Wire Wire Line
	9600 600  9800 600 
Connection ~ 9800 600 
Connection ~ 10000 600 
Wire Wire Line
	10000 600  10200 600 
$Comp
L power:GND #PWR030
U 1 1
P 8000 1100
F 0 "#PWR030" H 8000 850 50  0001 C CNN
F 1 "GND" H 8005 927 50  0000 C CNN
F 2 "" H 8000 1100 50  0001 C CNN
F 3 "" H 8000 1100 50  0001 C CNN
	1    8000 1100
	1    0    0    -1  
$EndComp
Wire Wire Line
	8950 4400 9600 4400
Wire Wire Line
	8850 4400 8950 4400
Wire Wire Line
	2100 6350 2250 6350
Wire Wire Line
	2250 6150 2250 6350
Connection ~ 2250 6350
Wire Wire Line
	2250 6350 2650 6350
Wire Wire Line
	2250 5850 2250 4950
Wire Wire Line
	2250 4950 3450 4950
Wire Wire Line
	7900 2050 7900 2450
Wire Wire Line
	10800 5450 10800 5650
Wire Wire Line
	9800 600  9900 600 
Connection ~ 9900 600 
Wire Wire Line
	9900 600  10000 600 
Wire Wire Line
	9900 600  9900 950 
Wire Wire Line
	10100 1100 10100 1550
Wire Wire Line
	10700 1100 10700 1550
Wire Wire Line
	9900 1200 9900 1550
Wire Wire Line
	10600 800  10600 1550
Wire Wire Line
	9700 1100 9700 1550
Wire Wire Line
	9600 600  9600 1550
Wire Wire Line
	10200 600  10200 1550
Wire Wire Line
	10000 600  10000 1550
Wire Wire Line
	10400 850  10400 1550
Wire Wire Line
	9800 2050 9800 2750
Wire Wire Line
	10300 2050 10300 2850
Wire Wire Line
	10300 600  10300 1550
Wire Wire Line
	9800 600  9800 1550
Wire Wire Line
	6500 1500 6550 1500
Wire Wire Line
	6550 1500 6550 1600
Wire Wire Line
	7500 2500 7500 2300
Wire Wire Line
	6250 2300 7500 2300
Connection ~ 7500 2500
Text Notes 500  2500 0    43   ~ 0
bouton arrêt pi
Text Notes 6050 1500 2    39   ~ 0
-->
Text Notes 5600 1900 1    39   ~ 0
-->
Text Label 9700 1450 1    39   ~ 0
KEYFAIL
Wire Wire Line
	10500 850  10500 1550
Wire Wire Line
	9500 950  9500 1550
Wire Wire Line
	8000 1100 8000 1050
Wire Wire Line
	8000 1050 8200 1050
Wire Wire Line
	8200 1050 8200 1550
Wire Notes Line
	3350 4400 3350 3750
Wire Notes Line
	4950 4400 3350 4400
Wire Notes Line
	4950 3750 4950 4400
Wire Notes Line
	3350 3750 4950 3750
Text Notes 3800 3950 0    47   ~ 0
   Mise sous tension \nMTM par ignition (12V)
Wire Wire Line
	4250 4250 4400 4250
$Comp
L Connector_Generic:Conn_01x01 J16
U 1 1
P 4600 4250
F 0 "J16" H 4700 4250 50  0000 L CNN
F 1 "Conn_01x01" H 4450 4400 50  0000 L CNN
F 2 "Connector_PinHeader_2.54mm:PinHeader_1x01_P2.54mm_Vertical" H 4600 4250 50  0001 C CNN
F 3 "~" H 4600 4250 50  0001 C CNN
	1    4600 4250
	1    0    0    -1  
$EndComp
$Comp
L Device:R R18
U 1 1
P 4100 4250
F 0 "R18" V 3893 4250 50  0000 C CNN
F 1 "4,7k" V 3984 4250 50  0000 C CNN
F 2 "Resistor_THT:R_Axial_DIN0207_L6.3mm_D2.5mm_P7.62mm_Horizontal" V 4030 4250 50  0001 C CNN
F 3 "~" H 4100 4250 50  0001 C CNN
	1    4100 4250
	0    1    1    0   
$EndComp
Text Label 3450 4250 0    39   ~ 0
IGNITION
Wire Wire Line
	3450 4250 3950 4250
Wire Wire Line
	7800 2050 7800 2450
Wire Wire Line
	6050 3800 5950 3800
Wire Wire Line
	6050 4100 5950 4100
Wire Wire Line
	6050 4800 5950 4800
Text Label 5500 3800 0    39   ~ 0
TxDPi
Text Label 5500 4100 0    39   ~ 0
TXDMax
Text Notes 5650 3850 2    39   ~ 0
-->
Text Notes 5650 4150 2    39   ~ 0
-->
Wire Wire Line
	6550 3800 6800 3800
Wire Wire Line
	6550 4100 6800 4100
Wire Wire Line
	6800 4100 6800 3800
Connection ~ 6800 3800
Wire Wire Line
	6800 3800 7350 3800
Text Label 7000 3800 0    39   ~ 0
SCITXD
Text Notes 7500 3800 2    39   ~ 0
-->
Wire Wire Line
	6550 3900 6850 3900
Wire Wire Line
	6550 4200 6850 4200
Wire Wire Line
	6850 4200 6850 3900
Connection ~ 6850 3900
Wire Wire Line
	6850 3900 7350 3900
Text Notes 7500 3900 2    39   ~ 0
-->
Wire Wire Line
	6550 4000 6900 4000
Wire Wire Line
	6900 4300 6900 4000
Connection ~ 6900 4000
Wire Wire Line
	6900 4000 7350 4000
Text Label 7000 4000 0    39   ~ 0
UART2RXD
Text Notes 7500 4000 2    39   ~ 0
-->
Text Label 7000 3900 0    39   ~ 0
UART1RXD
Wire Wire Line
	6550 4300 6900 4300
Wire Wire Line
	6550 4800 6800 4800
Wire Wire Line
	6550 4900 6850 4900
Wire Wire Line
	6550 5000 6900 5000
Wire Wire Line
	6550 5100 6800 5100
Wire Wire Line
	6800 5100 6800 4800
Connection ~ 6800 4800
Wire Wire Line
	6800 4800 7350 4800
Wire Wire Line
	6550 5200 6850 5200
Wire Wire Line
	6850 5200 6850 4900
Connection ~ 6850 4900
Wire Wire Line
	6850 4900 7350 4900
Wire Wire Line
	6550 5300 6900 5300
Wire Wire Line
	6900 5300 6900 5000
Connection ~ 6900 5000
Wire Wire Line
	6900 5000 7350 5000
Text Label 5500 4800 0    39   ~ 0
RxDPi
Text Label 5500 5100 0    39   ~ 0
RXDMax
Text Notes 5500 4850 0    39   ~ 0
<--
Text Notes 5500 5150 0    39   ~ 0
<--
Text Label 7000 4800 0    39   ~ 0
SCIRXD
Text Label 5500 4800 0    39   ~ 0
RxDPi
Text Notes 7350 4800 0    39   ~ 0
<--
Text Label 7000 4900 0    39   ~ 0
UART1TXD
Text Label 7000 5000 0    39   ~ 0
UART2TXD
Text Notes 7350 4900 0    39   ~ 0
<--
Text Notes 7350 5000 0    39   ~ 0
<--
Text Notes 5850 3450 0    47   ~ 0
     Sélection des chemins des UART\nattention: 1 seul cavalier par connecteur
$Comp
L Device:R_POT RV2
U 1 1
P 6550 2700
F 0 "RV2" H 6480 2654 50  0000 R CNN
F 1 "1k" H 6480 2745 50  0000 R CNN
F 2 "Potentiometer_THT:Potentiometer_Bourns_3296W_Vertical" H 6550 2700 50  0001 C CNN
F 3 "~" H 6550 2700 50  0001 C CNN
	1    6550 2700
	-1   0    0    1   
$EndComp
Wire Wire Line
	6400 2700 6050 2700
Text GLabel 4650 1300 0    39   Input ~ 0
Squelch
Text GLabel 700  4700 0    39   Input ~ 0
SQ3
$Comp
L Connector:Conn_01x01_Male J17
U 1 1
P 9050 2550
F 0 "J17" H 9100 2650 50  0000 C CNN
F 1 "Conn_01x01_Male" V 9000 2850 50  0000 C CNN
F 2 "Connector_PinHeader_2.54mm:PinHeader_1x01_P2.54mm_Vertical" H 9050 2550 50  0001 C CNN
F 3 "~" H 9050 2550 50  0001 C CNN
	1    9050 2550
	1    0    0    -1  
$EndComp
Wire Wire Line
	9450 2450 9500 2450
Wire Wire Line
	4650 1300 5300 1300
Text GLabel 7900 2900 0    39   Input ~ 0
EXT_PTT
Wire Wire Line
	8000 2050 8000 2900
Wire Wire Line
	8950 3250 8950 3900
Wire Wire Line
	8950 3900 9250 3900
Wire Notes Line
	3350 3250 4950 3250
Wire Notes Line
	3350 3600 4950 3600
Text GLabel 800  4350 0    35   Input ~ 0
CMD_PTT
Wire Wire Line
	800  4350 1150 4350
Connection ~ 1150 4350
Connection ~ 8950 3900
Wire Wire Line
	8950 3900 8950 4400
Connection ~ 8950 4400
Wire Wire Line
	8950 4400 8950 5150
Wire Wire Line
	8950 5300 8950 5150
Connection ~ 8950 5150
Wire Wire Line
	7900 2900 8000 2900
Wire Wire Line
	6200 1500 5700 1500
Wire Wire Line
	5700 1200 5700 1250
Wire Wire Line
	6000 1250 5700 1250
Connection ~ 5700 1250
Wire Wire Line
	5700 1250 5700 1500
Wire Wire Line
	7200 1100 7200 1750
Wire Wire Line
	6700 1750 7200 1750
Text Notes 7100 1750 2    39   ~ 0
-->
Text Notes 6650 1850 0    47   ~ 0
Audio vers MTM
Text Notes 5400 500  3    39   ~ 0
entrée squelch\n  radio si il doit \n        être câblé
Text Notes 7550 3800 0    35   ~ 0
MTM800E 3,3V
Text Notes 7550 3950 0    35   ~ 0
MTM5x00 3,3V
Wire Notes Line
	5300 3250 8050 3250
Text Notes 7550 4800 0    35   ~ 0
MTM800E 3,3V
Text Notes 7550 4950 0    35   ~ 0
MTM5x00 3,3V
Text Notes 7500 4000 2    39   ~ 0
-->
Text Notes 7500 3900 2    39   ~ 0
-->
Wire Notes Line
	7550 4850 7550 5000
Wire Notes Line
	7550 3850 7550 4000
Text Notes 750  1150 0    35   ~ 0
3,3V
$Comp
L Connector_Generic:Conn_02x07_Odd_Even J6
U 1 1
P 6250 4000
F 0 "J6" H 6300 4517 50  0000 C CNN
F 1 "Conn_02x07_Odd_Even" H 6300 4426 50  0000 C CNN
F 2 "Connector_PinHeader_2.54mm:PinHeader_2x07_P2.54mm_Vertical" H 6250 4000 50  0001 C CNN
F 3 "~" H 6250 4000 50  0001 C CNN
	1    6250 4000
	1    0    0    -1  
$EndComp
Wire Wire Line
	6550 3700 7350 3700
Text Label 7000 3700 0    39   ~ 0
RXDMax
Text Notes 7500 3700 2    39   ~ 0
-->
$Comp
L Connector_Generic:Conn_02x07_Odd_Even J7
U 1 1
P 6250 5000
F 0 "J7" H 6300 5517 50  0000 C CNN
F 1 "Conn_02x07_Odd_Even" H 6300 5426 50  0000 C CNN
F 2 "Connector_PinHeader_2.54mm:PinHeader_2x07_P2.54mm_Vertical" H 6250 5000 50  0001 C CNN
F 3 "~" H 6250 5000 50  0001 C CNN
	1    6250 5000
	1    0    0    -1  
$EndComp
Wire Wire Line
	6050 5100 5950 5100
Wire Wire Line
	6550 4700 7350 4700
Text Label 7000 4700 0    39   ~ 0
TXDMax
Text Notes 7350 4700 0    39   ~ 0
<--
Wire Notes Line
	5300 5450 8050 5450
Wire Notes Line
	5300 3250 5300 5450
Wire Notes Line
	8050 3250 8050 5450
Text Notes 7550 3700 0    35   ~ 0
DB9 J5
Text Notes 7550 4700 0    35   ~ 0
DB9 J5
Wire Wire Line
	6050 4000 5950 4000
Wire Wire Line
	5950 4000 5950 3900
Wire Wire Line
	5950 3700 6050 3700
Wire Wire Line
	6050 3900 5950 3900
Connection ~ 5950 3900
Wire Wire Line
	5950 3900 5950 3800
Connection ~ 5950 3800
Wire Wire Line
	5950 3800 5500 3800
Wire Wire Line
	5950 3800 5950 3700
Wire Wire Line
	6050 5000 5950 5000
Wire Wire Line
	5950 5000 5950 4900
Connection ~ 5950 4800
Wire Wire Line
	5950 4800 5500 4800
Wire Wire Line
	6050 4900 5950 4900
Connection ~ 5950 4900
Wire Wire Line
	5950 4900 5950 4800
Wire Wire Line
	5950 4800 5950 4700
Wire Wire Line
	5950 4700 6050 4700
Wire Wire Line
	5950 5100 5950 5200
Wire Wire Line
	5950 5300 6050 5300
Connection ~ 5950 5100
Wire Wire Line
	5950 5100 5500 5100
Wire Wire Line
	6050 5200 5950 5200
Connection ~ 5950 5200
Wire Wire Line
	5950 5200 5950 5300
Wire Wire Line
	6050 4300 5950 4300
Wire Wire Line
	5950 4300 5950 4200
Connection ~ 5950 4100
Wire Wire Line
	5950 4100 5500 4100
Wire Wire Line
	5950 4200 6050 4200
Connection ~ 5950 4200
Wire Wire Line
	5950 4200 5950 4100
$Comp
L Device:R R10
U 1 1
P 2250 6000
F 0 "R10" H 2400 6050 50  0000 C CNN
F 1 "10k" H 2400 5950 50  0000 C CNN
F 2 "Resistor_THT:R_Axial_DIN0207_L6.3mm_D2.5mm_P7.62mm_Horizontal" V 2180 6000 50  0001 C CNN
F 3 "~" H 2250 6000 50  0001 C CNN
	1    2250 6000
	-1   0    0    1   
$EndComp
Text Notes 7050 700  0    47   ~ 0
cond 47µF
Wire Wire Line
	1800 3600 1700 3600
Wire Wire Line
	1700 3600 1700 3500
$Comp
L Device:CP C18
U 1 1
P 5900 2700
F 0 "C18" V 6050 2750 50  0000 L CNN
F 1 "47µF" V 6050 2550 50  0000 L CNN
F 2 "Capacitor_THT:CP_Radial_D4.0mm_P2.00mm" H 5938 2550 50  0001 C CNN
F 3 "~" H 5900 2700 50  0001 C CNN
	1    5900 2700
	0    1    1    0   
$EndComp
Wire Wire Line
	5750 2700 5600 2700
$EndSCHEMATC
